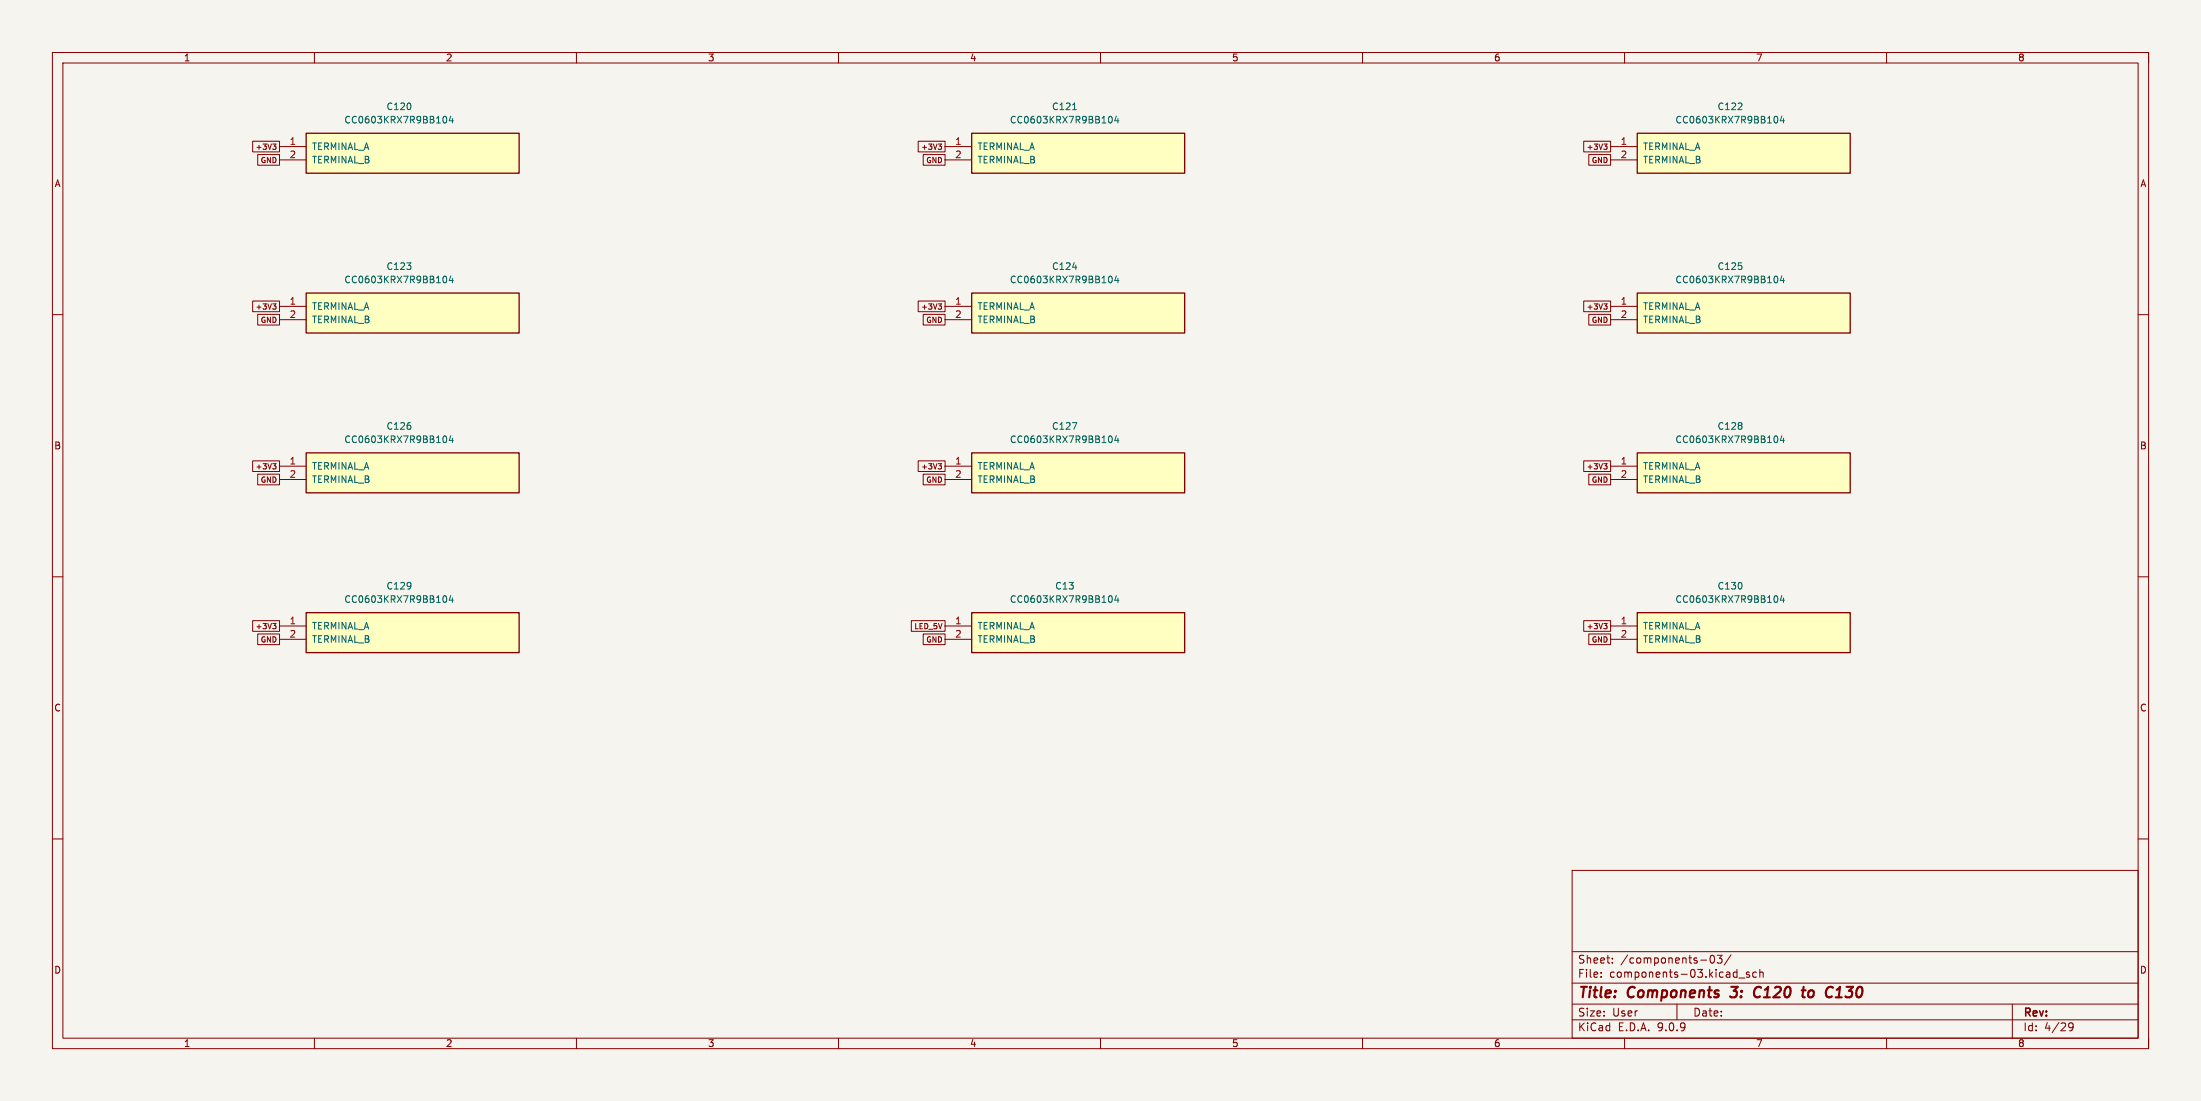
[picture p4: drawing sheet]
<svg xmlns="http://www.w3.org/2000/svg" width="420mm" height="210mm" viewBox="0 0 420 210" stroke-linecap="round" stroke-linejoin="round" font-family="sans-serif">
<path d="M0 0h420v210h-420z" fill="#f5f4ef" stroke="#f5f4ef" stroke-width=".19"/>
<g fill="none" stroke="#840000" stroke-width=".19">
<path d="M10 10h400v190h-400zM12 12h396v186h-396zM60 10v2M110 10v2M160 10v2M210 10v2M260 10v2M310 10v2M360 10v2M410 10v2M10 60h2M408 60h2"/>
<path d="M10 110h2M408 110h2M10 160h2M300 166h108v32h-108zM408 160h2M60 198v2M110 198v2M160 198v2M210 198v2M260 198v2M300 194.5h108M300 191.5h108"/>
<path d="M300 187.5h108M300 181.5h108M305.5 186.3v.1M305.5 185.5v.1M307.7 183.6v.1M307.7 182.8v.1M310 198v2M320 191.5v3M324.5 183.1h1.2M326.5 182.3l.2-.1a.8 .8 0 0 1 .5 .8 .8 .8 0 0 1-.5 .7l-.2-.1-.2-.5zM327.7 182.2h.9l-.5 .6 .4 .1v.7l-.2 .1-.6-.1M330.3 182.1l-1.3 2"/>
<path d="M331.8 186.5h1.2M333.8 185.5l-.3-.1-.3 .2 .1 .2 .5 .2v.3h-.6M335.2 185.5l-.5-.1-.2 .3 .1 .6h.6M335.8 185.5l.2-.1 .4 .1 .1 .9M335.8 184.9v1.5M360 198v2M384 191.5v6.5M394.7 195.4l.3-.3 .5 .1a.99 .99 0 0 1-.3 1.4h-.3M394.7 195.7l.3 .3h.3l.3-.3M410 198v2"/>
</g>
<path d="M330.1 190l.3 .2M330.4 188.2h1.2M335.7 188.2a1.07 1.07 0 0 0-1 .9 1.07 1.07 0 0 0 .6 1.1l.4-.1M343.8 188.9h.8M344 190.1l.4 .1M344.2 188.2l-.2 1.7M345.8 188.9a.62 .62 0 0 0-.7 .4v.7a.52 .52 0 0 0 .7 .1M350.3 190.2h1.1M350.5 188.8l.6-.6-.2 2" fill="none" stroke="#840000" stroke-width=".4"/>
<path d="M312.4 25.4h40.7v7.6h-40.7z" fill="#ffffc2"/>
<path d="M312.4 25.4h40.7v7.6h-40.7z" fill="none" stroke="#840000" stroke-width=".25"/>
<path d="M307.3 28h5.1M307.3 30.5h5.1" fill="none" stroke="#840000" stroke-width=".19"/>
<path d="M338.8 22.2a.68 .68 0 0 1 .5 .6 .68 .68 0 0 1-.5 .7M340 22.1l-.3 .9h.8M340.3 22.6v.9" fill="none" stroke="#006464" stroke-width=".19"/>
<path d="M185.4 25.4h40.7v7.6h-40.7z" fill="#ffffc2"/>
<path d="M185.4 25.4h40.7v7.6h-40.7z" fill="none" stroke="#840000" stroke-width=".25"/>
<path d="M180.3 28h5.1M180.3 30.5h5.1" fill="none" stroke="#840000" stroke-width=".19"/>
<path d="M204.7 20.9h.7M211.8 22.2a.68 .68 0 0 1 .5 .6 .68 .68 0 0 1-.5 .7M213 22.1l-.3 .9h.8M213.3 22.6v.9" fill="none" stroke="#006464" stroke-width=".19"/>
<path d="M185.4 55.9h40.7v7.6h-40.7z" fill="#ffffc2"/>
<path d="M185.4 55.9h40.7v7.6h-40.7z" fill="none" stroke="#840000" stroke-width=".25"/>
<path d="M180.3 58.4h5.1M180.3 61h5.1" fill="none" stroke="#840000" stroke-width=".19"/>
<path d="M204.7 51h.8M211.8 52.7a.68 .68 0 0 1 .5 .6 .68 .68 0 0 1-.5 .6M213 52.6l-.3 .9h.8M213.3 53.1v.8" fill="none" stroke="#006464" stroke-width=".19"/>
<path d="M58.4 25.4h40.7v7.6h-40.7z" fill="#ffffc2"/>
<path d="M58.4 25.4h40.7v7.6h-40.7z" fill="none" stroke="#840000" stroke-width=".25"/>
<path d="M53.3 28h5.1M53.3 30.5h5.1" fill="none" stroke="#840000" stroke-width=".19"/>
<path d="M84.8 22.2a.68 .68 0 0 1 .5 .6 .68 .68 0 0 1-.5 .7M86 22.1l-.3 .9h.8M86.3 22.6v.9" fill="none" stroke="#006464" stroke-width=".19"/>
<path d="M58.4 86.4h40.7v7.6h-40.7z" fill="#ffffc2"/>
<path d="M58.4 86.4h40.7v7.6h-40.7z" fill="none" stroke="#840000" stroke-width=".25"/>
<path d="M53.3 88.9h5.1M53.3 91.5h5.1" fill="none" stroke="#840000" stroke-width=".19"/>
<path d="M84.8 83.1a.68 .68 0 0 1 .5 .7 .68 .68 0 0 1-.5 .6M86 83.1l-.3 .9h.8M86.3 83.6v.8" fill="none" stroke="#006464" stroke-width=".19"/>
<path d="M58.4 55.9h40.7v7.6h-40.7z" fill="#ffffc2"/>
<path d="M58.4 55.9h40.7v7.6h-40.7z" fill="none" stroke="#840000" stroke-width=".25"/>
<path d="M53.3 58.4h5.1M53.3 61h5.1" fill="none" stroke="#840000" stroke-width=".19"/>
<path d="M84.8 52.7a.68 .68 0 0 1 .5 .6 .68 .68 0 0 1-.5 .6M86 52.6l-.3 .9h.8M86.3 53.1v.8" fill="none" stroke="#006464" stroke-width=".19"/>
<path d="M312.4 55.9h40.7v7.6h-40.7z" fill="#ffffc2"/>
<path d="M312.4 55.9h40.7v7.6h-40.7z" fill="none" stroke="#840000" stroke-width=".25"/>
<path d="M307.3 58.4h5.1M307.3 61h5.1" fill="none" stroke="#840000" stroke-width=".19"/>
<path d="M338.8 52.7a.68 .68 0 0 1 .5 .6 .68 .68 0 0 1-.5 .6M340 52.6l-.3 .9h.8M340.3 53.1v.8" fill="none" stroke="#006464" stroke-width=".19"/>
<path d="M58.4 116.9h40.7v7.6h-40.7z" fill="#ffffc2"/>
<path d="M58.4 116.9h40.7v7.6h-40.7z" fill="none" stroke="#840000" stroke-width=".25"/>
<path d="M53.3 119.4h5.1M53.3 121.9h5.1" fill="none" stroke="#840000" stroke-width=".19"/>
<path d="M84.8 113.6a.68 .68 0 0 1 .5 .7 .68 .68 0 0 1-.5 .6M86 113.6l-.3 .9h.8M86.3 114.1v.8" fill="none" stroke="#006464" stroke-width=".19"/>
<path d="M312.4 116.9h40.7v7.6h-40.7z" fill="#ffffc2"/>
<path d="M312.4 116.9h40.7v7.6h-40.7z" fill="none" stroke="#840000" stroke-width=".25"/>
<path d="M307.3 119.4h5.1M307.3 121.9h5.1" fill="none" stroke="#840000" stroke-width=".19"/>
<path d="M338.8 113.6a.68 .68 0 0 1 .5 .7 .68 .68 0 0 1-.5 .6M340 113.6l-.3 .9h.8M340.3 114.1v.8" fill="none" stroke="#006464" stroke-width=".19"/>
<path d="M312.4 86.4h40.7v7.6h-40.7z" fill="#ffffc2"/>
<path d="M312.4 86.4h40.7v7.6h-40.7z" fill="none" stroke="#840000" stroke-width=".25"/>
<path d="M307.3 88.9h5.1M307.3 91.5h5.1" fill="none" stroke="#840000" stroke-width=".19"/>
<path d="M338.8 83.1a.68 .68 0 0 1 .5 .7 .68 .68 0 0 1-.5 .6M340 83.1l-.3 .9h.8M340.3 83.6v.8" fill="none" stroke="#006464" stroke-width=".19"/>
<path d="M185.4 86.4h40.7v7.6h-40.7z" fill="#ffffc2"/>
<path d="M185.4 86.4h40.7v7.6h-40.7z" fill="none" stroke="#840000" stroke-width=".25"/>
<path d="M180.3 88.9h5.1M180.3 91.5h5.1" fill="none" stroke="#840000" stroke-width=".19"/>
<path d="M204.6 80.6h.9l-.6 1.3M211.8 83.1a.68 .68 0 0 1 .5 .7 .68 .68 0 0 1-.5 .6M213 83.1l-.3 .9h.8M213.3 83.6v.8" fill="none" stroke="#006464" stroke-width=".19"/>
<path d="M185.4 116.9h40.7v7.6h-40.7z" fill="#ffffc2"/>
<path d="M185.4 116.9h40.7v7.6h-40.7z" fill="none" stroke="#840000" stroke-width=".25"/>
<g fill="none" stroke="#840000" stroke-width=".19">
<path d="M48.2 26.9h5.1v2.1h-5.1zM49.2 29.5h4.1v2h-4.1zM52 27.5h.7l-.4 .4 .3 .1 .1 .3-.2 .2h-.3M175.2 26.9h5.1v2.1h-5.1zM176.2 29.5h4.1v2h-4.1zM179 27.5h.7l-.4 .4 .3 .1 .1 .3-.2 .2h-.3M302.2 26.9h5.1v2.1h-5.1zM303.2 29.5h4.1v2h-4.1zM306 27.5h.7l-.4 .4 .3 .1 .1 .3-.2 .2h-.3M48.2 57.4h5.1v2.1h-5.1zM49.2 60h4.1v2h-4.1zM52 58h.7l-.4 .3 .3 .1 .1 .4-.2 .2h-.3"/>
<path d="M175.2 57.4h5.1v2.1h-5.1zM176.2 60h4.1v2h-4.1zM179 58h.7l-.4 .3 .3 .1 .1 .4-.2 .2h-.3M302.2 57.4h5.1v2.1h-5.1zM303.2 60h4.1v2h-4.1zM306 58h.7l-.4 .3 .3 .1 .1 .4-.2 .2h-.3M48.2 87.9h5.1v2h-5.1zM49.2 90.4h4.1v2.1h-4.1zM52 88.4h.7l-.4 .4 .3 .1 .1 .4-.2 .2h-.3M175.2 87.9h5.1v2h-5.1zM176.2 90.4h4.1v2.1h-4.1zM179 88.4h.7l-.4 .4 .3 .1 .1 .4-.2 .2h-.3"/>
<path d="M302.2 87.9h5.1v2h-5.1zM303.2 90.4h4.1v2.1h-4.1zM306 88.4h.7l-.4 .4 .3 .1 .1 .4-.2 .2h-.3M48.2 118.4h5.1v2h-5.1zM52 118.9h.7l-.4 .4 .3 .1 .1 .3-.2 .2h-.3M173.9 118.4h6.4v2h-6.4zM180.3 119.4h5.1M302.2 118.4h5.1v2h-5.1zM306 118.9h.7l-.4 .4 .3 .1 .1 .3-.2 .2h-.3M49.2 120.9h4.1v2.1h-4.1zM176.2 120.9h4.1v2.1h-4.1zM180.3 121.9h5.1"/>
<path d="M303.2 120.9h4.1v2.1h-4.1z"/>
</g>
<path d="M211.8 113.6a.68 .68 0 0 1 .5 .7 .68 .68 0 0 1-.5 .6M213 113.6l-.3 .9h.8M213.3 114.1v.8" fill="none" stroke="#006464" stroke-width=".19"/>
<g font-size="2.8" fill="#840000">
<text x="301" y="190.9">Title:</text>
<text x="310.7" y="190.9">Components</text>
<text x="331.2" y="190.9">3:</text>
<text x="336.4" y="190.9">C120</text>
<text x="346.4" y="190.9">to</text>
<text x="351.7" y="190.9">C130</text>
</g>
<g font-size="2.1" fill="#840000">
<text x="301" y="184">Sheet:</text>
<text x="309.2" y="184">/components-03/</text>
<text x="301" y="186.7">File:</text>
<text x="307.1" y="186.7">components-03.kicad_sch</text>
<text x="301" y="196.9">KiCad</text>
<text x="301" y="194.1">Size:</text>
<text x="307.7" y="194.1">User</text>
<text x="308.7" y="196.9">E.D.A.</text>
<text x="316.3" y="196.9">9.0.9</text>
<text x="323" y="194.1">Date:</text>
<text x="386" y="194.3">Rev:</text>
<text x="386" y="196.9">Id:</text>
<text x="390.1" y="196.9">4/29</text>
</g>
<g font-size="1.8" fill="#840000">
<text x="35" y="11.9">1</text>
<text x="85" y="11.9">2</text>
<text x="135" y="11.9">3</text>
<text x="185" y="11.9">4</text>
<text x="235" y="11.9">5</text>
<text x="285" y="11.9">6</text>
<text x="335" y="11.9">7</text>
<text x="385" y="11.9">8</text>
<text x="10.3" y="35.9">A</text>
<text x="408.3" y="35.9">A</text>
<text x="10.3" y="85.9">B</text>
<text x="408.3" y="85.9">B</text>
<text x="10.3" y="135.9">C</text>
<text x="408.3" y="135.9">C</text>
<text x="10.3" y="185.9">D</text>
<text x="408.3" y="185.9">D</text>
<text x="35" y="199.9">1</text>
<text x="85" y="199.9">2</text>
<text x="135" y="199.9">3</text>
<text x="185" y="199.9">4</text>
<text x="235" y="199.9">5</text>
<text x="285" y="199.9">6</text>
<text x="335" y="199.9">7</text>
<text x="385" y="199.9">8</text>
</g>
<g font-size="1.8" fill="#006464">
<text x="65.6" y="23.7">CC0603KRX7R9BB104</text>
<text x="73.6" y="21.2">C120</text>
<text x="192.6" y="23.7">CC0603KRX7R9BB104</text>
<text x="200.6" y="21.2">C121</text>
<text x="319.6" y="23.7">CC0603KRX7R9BB104</text>
<text x="327.6" y="21.2">C122</text>
<text x="59.4" y="28.8">TERMINAL_A</text>
<text x="186.4" y="28.8">TERMINAL_A</text>
<text x="313.4" y="28.8">TERMINAL_A</text>
<text x="59.4" y="31.4">TERMINAL_B</text>
<text x="186.4" y="31.4">TERMINAL_B</text>
<text x="313.4" y="31.4">TERMINAL_B</text>
<text x="73.6" y="51.7">C123</text>
<text x="200.6" y="51.7">C124</text>
<text x="327.6" y="51.7">C125</text>
<text x="59.4" y="59.3">TERMINAL_A</text>
<text x="65.6" y="54.2">CC0603KRX7R9BB104</text>
<text x="186.4" y="59.3">TERMINAL_A</text>
<text x="192.6" y="54.2">CC0603KRX7R9BB104</text>
<text x="313.4" y="59.3">TERMINAL_A</text>
<text x="319.6" y="54.2">CC0603KRX7R9BB104</text>
<text x="59.4" y="61.8">TERMINAL_B</text>
<text x="186.4" y="61.8">TERMINAL_B</text>
<text x="313.4" y="61.8">TERMINAL_B</text>
<text x="73.6" y="82.2">C126</text>
<text x="200.6" y="82.2">C127</text>
<text x="327.6" y="82.2">C128</text>
<text x="59.4" y="89.8">TERMINAL_A</text>
<text x="65.6" y="84.7">CC0603KRX7R9BB104</text>
<text x="186.4" y="89.8">TERMINAL_A</text>
<text x="192.6" y="84.7">CC0603KRX7R9BB104</text>
<text x="313.4" y="89.8">TERMINAL_A</text>
<text x="319.6" y="84.7">CC0603KRX7R9BB104</text>
<text x="59.4" y="92.3">TERMINAL_B</text>
<text x="186.4" y="92.3">TERMINAL_B</text>
<text x="313.4" y="92.3">TERMINAL_B</text>
<text x="73.6" y="112.6">C129</text>
<text x="201.3" y="112.6">C13</text>
<text x="327.6" y="112.6">C130</text>
<text x="65.6" y="115.2">CC0603KRX7R9BB104</text>
<text x="192.6" y="115.2">CC0603KRX7R9BB104</text>
<text x="319.6" y="115.2">CC0603KRX7R9BB104</text>
<text x="59.4" y="120.3">TERMINAL_A</text>
<text x="59.4" y="122.8">TERMINAL_B</text>
<text x="186.4" y="120.3">TERMINAL_A</text>
<text x="186.4" y="122.8">TERMINAL_B</text>
<text x="313.4" y="120.3">TERMINAL_A</text>
<text x="313.4" y="122.8">TERMINAL_B</text>
</g>
<g font-size="1.8" fill="#a90000">
<text x="55.2" y="27.7">1</text>
<text x="182.2" y="27.7">1</text>
<text x="309.2" y="27.7">1</text>
<text x="55.2" y="30.2">2</text>
<text x="182.2" y="30.2">2</text>
<text x="309.2" y="30.2">2</text>
<text x="55.2" y="58.2">1</text>
<text x="182.2" y="58.2">1</text>
<text x="309.2" y="58.2">1</text>
<text x="55.2" y="60.7">2</text>
<text x="182.2" y="60.7">2</text>
<text x="309.2" y="60.7">2</text>
<text x="55.2" y="88.7">1</text>
<text x="182.2" y="88.7">1</text>
<text x="309.2" y="88.7">1</text>
<text x="55.2" y="91.2">2</text>
<text x="182.2" y="91.2">2</text>
<text x="309.2" y="91.2">2</text>
<text x="55.2" y="119.1">1</text>
<text x="182.2" y="119.1">1</text>
<text x="309.2" y="119.1">1</text>
<text x="55.2" y="121.7">2</text>
<text x="182.2" y="121.7">2</text>
<text x="309.2" y="121.7">2</text>
</g>
<g font-size="1.4" fill="#840000">
<text x="48.6" y="28.8">+3V3</text>
<text x="175.6" y="28.8">+3V3</text>
<text x="302.6" y="28.8">+3V3</text>
<text x="49.6" y="31.3">GND</text>
<text x="176.6" y="31.3">GND</text>
<text x="303.6" y="31.3">GND</text>
<text x="48.6" y="59.2">+3V3</text>
<text x="175.6" y="59.2">+3V3</text>
<text x="302.6" y="59.2">+3V3</text>
<text x="49.6" y="61.8">GND</text>
<text x="176.6" y="61.8">GND</text>
<text x="303.6" y="61.8">GND</text>
<text x="48.6" y="89.7">+3V3</text>
<text x="175.6" y="89.7">+3V3</text>
<text x="302.6" y="89.7">+3V3</text>
<text x="49.6" y="92.3">GND</text>
<text x="176.6" y="92.3">GND</text>
<text x="303.6" y="92.3">GND</text>
<text x="48.6" y="120.2">+3V3</text>
<text x="49.6" y="122.7">GND</text>
<text x="174.3" y="120.2">LED_5V</text>
<text x="176.6" y="122.7">GND</text>
<text x="302.6" y="120.2">+3V3</text>
<text x="303.6" y="122.7">GND</text>
</g>
</svg>
